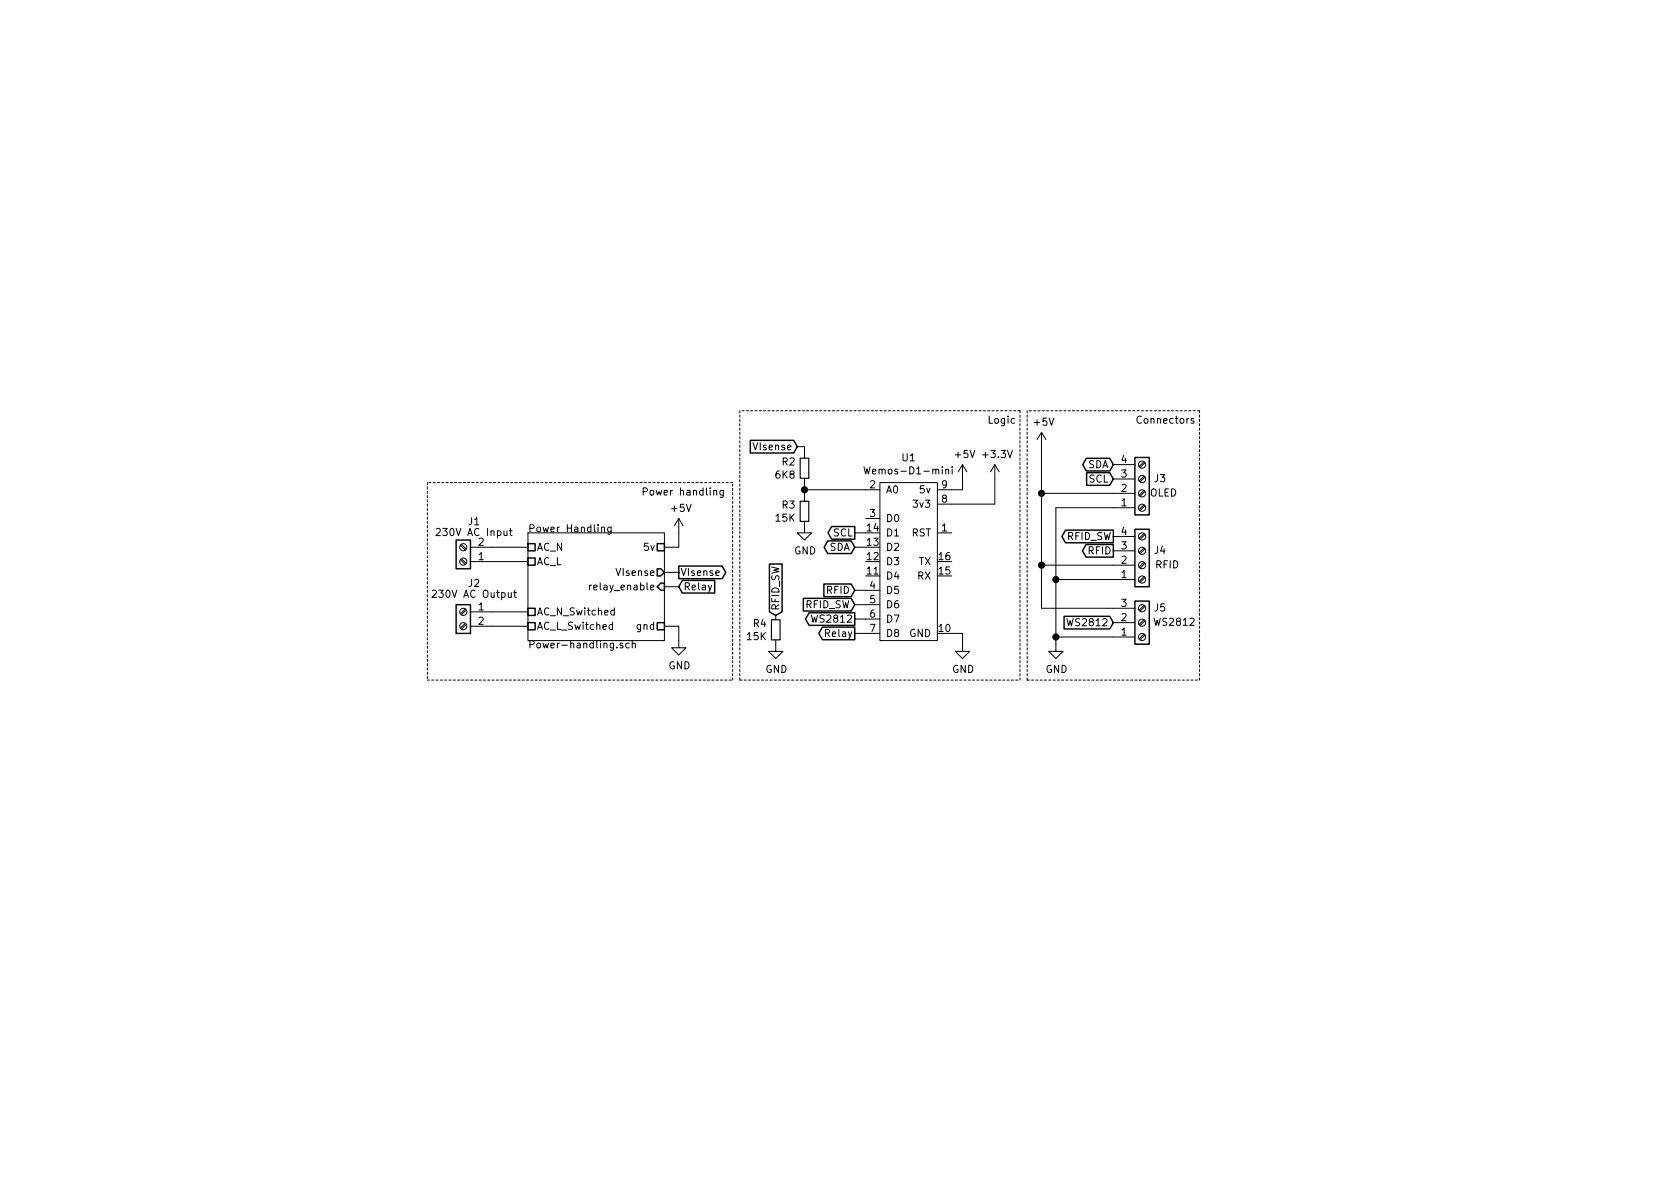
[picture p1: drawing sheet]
EESchema Schematic File Version 4
LIBS:power_monitor-cache
EELAYER 26 0
EELAYER END
$Descr A4 11693 8268
encoding utf-8
Sheet 1 2
Title ""
Date ""
Rev ""
Comp ""
Comment1 ""
Comment2 ""
Comment3 ""
Comment4 ""
$EndDescr
$Sheet
S 3675 3700 950  750 
U 5AC9BE52
F0 "Power Handling" 50
F1 "Power-handling.sch" 50
F2 "relay_enable" I R 4625 4075 50 
F3 "AC_N_Switched" U L 3675 4250 50 
F4 "AC_L_Switched" U L 3675 4350 50 
F5 "AC_N" U L 3675 3800 50 
F6 "AC_L" U L 3675 3900 50 
F7 "VIsense" O R 4625 3975 50 
F8 "5v" U R 4625 3800 50 
F9 "gnd" U R 4625 4350 50 
$EndSheet
Wire Wire Line
	3425 3800 3675 3800
Wire Wire Line
	3425 3900 3675 3900
Wire Wire Line
	3425 4250 3675 4250
Wire Wire Line
	3425 4350 3675 4350
$Comp
L power_monitor-rescue:Wemos-D1-mini-MCU_Module U1
U 1 1
P 6325 4100
F 0 "U1" H 6325 5025 50  0000 C CNN
F 1 "Wemos-D1-mini" H 6325 4934 50  0000 C CNN
F 2 "RF_Module:Wemos D1 Mini" H 6125 5050 50  0001 C CNN
F 3 "" H 6125 5050 50  0001 C CNN
	1    6325 4100
	-1   0    0    -1  
$EndComp
$Comp
L power:+5V #PWR0101
U 1 1
P 6700 3325
F 0 "#PWR0101" H 6700 3175 50  0001 C CNN
F 1 "+5V" H 6715 3498 50  0000 C CNN
F 2 "" H 6700 3325 50  0001 C CNN
F 3 "" H 6700 3325 50  0001 C CNN
	1    6700 3325
	1    0    0    -1  
$EndComp
Wire Wire Line
	6625 3400 6700 3400
Wire Wire Line
	6700 3400 6700 3325
$Comp
L power:GND #PWR0102
U 1 1
P 6700 4475
F 0 "#PWR0102" H 6700 4225 50  0001 C CNN
F 1 "GND" H 6705 4302 50  0000 C CNN
F 2 "" H 6700 4475 50  0001 C CNN
F 3 "" H 6700 4475 50  0001 C CNN
	1    6700 4475
	1    0    0    -1  
$EndComp
Wire Wire Line
	6625 4400 6700 4400
Wire Wire Line
	6700 4400 6700 4475
$Comp
L power_monitor-rescue:Screw_Terminal_01x02-Connector_Specialized J2
U 1 1
P 3225 4250
F 0 "J2" H 3150 4450 50  0000 C CNN
F 1 "230V AC Output" H 3150 4375 50  0000 C CNN
F 2 "Connector_Phoenix_MSTB:PhoenixContact_MSTBA_2,5_2-G_1x02_P5.00mm_Horizontal" H 3225 4250 50  0001 C CNN
F 3 "~" H 3225 4250 50  0001 C CNN
	1    3225 4250
	-1   0    0    -1  
$EndComp
$Comp
L power_monitor-rescue:Screw_Terminal_01x02-Connector_Specialized J1
U 1 1
P 3225 3900
F 0 "J1" H 3150 3625 50  0000 C CNN
F 1 "230V AC Input" H 3150 3700 50  0000 C CNN
F 2 "Connector_Phoenix_MSTB:PhoenixContact_MSTBA_2,5_2-G_1x02_P5.00mm_Horizontal" H 3225 3900 50  0001 C CNN
F 3 "~" H 3225 3900 50  0001 C CNN
	1    3225 3900
	-1   0    0    1   
$EndComp
$Comp
L Device:R_Small R2
U 1 1
P 5600 3250
F 0 "R2" H 5659 3296 50  0000 L CNN
F 1 "6K8" H 5659 3205 50  0000 L CNN
F 2 "Resistor_SMD:R_0603_1608Metric_Pad1.05x0.95mm_HandSolder" H 5600 3250 50  0001 C CNN
F 3 "~" H 5600 3250 50  0001 C CNN
	1    5600 3250
	-1   0    0    -1  
$EndComp
Wire Wire Line
	5600 3100 5600 3150
$Comp
L Device:R_Small R3
U 1 1
P 5600 3550
F 0 "R3" H 5659 3596 50  0000 L CNN
F 1 "15K" H 5659 3505 50  0000 L CNN
F 2 "Resistor_SMD:R_0603_1608Metric_Pad1.05x0.95mm_HandSolder" H 5600 3550 50  0001 C CNN
F 3 "~" H 5600 3550 50  0001 C CNN
	1    5600 3550
	-1   0    0    -1  
$EndComp
$Comp
L power:GND #PWR0109
U 1 1
P 5600 3650
F 0 "#PWR0109" H 5600 3400 50  0001 C CNN
F 1 "GND" H 5605 3477 50  0000 C CNN
F 2 "" H 5600 3650 50  0001 C CNN
F 3 "" H 5600 3650 50  0001 C CNN
	1    5600 3650
	1    0    0    -1  
$EndComp
Wire Wire Line
	6025 3700 5950 3700
Wire Wire Line
	5950 3800 6025 3800
$Comp
L power:+3.3V #PWR0104
U 1 1
P 6925 3325
F 0 "#PWR0104" H 6925 3175 50  0001 C CNN
F 1 "+3.3V" H 6940 3498 50  0000 C CNN
F 2 "" H 6925 3325 50  0001 C CNN
F 3 "" H 6925 3325 50  0001 C CNN
	1    6925 3325
	1    0    0    -1  
$EndComp
Wire Wire Line
	6625 3500 6925 3500
Wire Wire Line
	6925 3500 6925 3325
$Comp
L power_monitor-rescue:Screw_Terminal_01x04-Connector_Specialized J4
U 1 1
P 7950 3925
F 0 "J4" H 8075 3825 50  0000 C CNN
F 1 "RFID" H 8125 3925 50  0000 C CNN
F 2 "Connector_Phoenix_MC:PhoenixContact_MC_1,5_4-G-3.81_1x04_P3.81mm_Horizontal" H 7950 3925 50  0001 C CNN
F 3 "~" H 7950 3925 50  0001 C CNN
	1    7950 3925
	1    0    0    1   
$EndComp
$Comp
L power_monitor-rescue:Screw_Terminal_01x03-Connector_Specialized J5
U 1 1
P 7950 4325
F 0 "J5" H 8075 4225 50  0000 C CNN
F 1 "WS2812" H 8175 4325 50  0000 C CNN
F 2 "Connector_Phoenix_MC:PhoenixContact_MC_1,5_3-G-3.81_1x03_P3.81mm_Horizontal" H 7950 4325 50  0001 C CNN
F 3 "~" H 7950 4325 50  0001 C CNN
	1    7950 4325
	1    0    0    1   
$EndComp
$Comp
L power_monitor-rescue:Screw_Terminal_01x04-Connector_Specialized J3
U 1 1
P 7950 3425
F 0 "J3" H 8075 3325 50  0000 C CNN
F 1 "OLED" H 8100 3425 50  0000 C CNN
F 2 "Connector_Phoenix_MC:PhoenixContact_MC_1,5_4-G-3.81_1x04_P3.81mm_Horizontal" H 7950 3425 50  0001 C CNN
F 3 "~" H 7950 3425 50  0001 C CNN
	1    7950 3425
	1    0    0    1   
$EndComp
$Comp
L power:GND #PWR0106
U 1 1
P 7350 4475
F 0 "#PWR0106" H 7350 4225 50  0001 C CNN
F 1 "GND" H 7355 4302 50  0000 C CNN
F 2 "" H 7350 4475 50  0001 C CNN
F 3 "" H 7350 4475 50  0001 C CNN
	1    7350 4475
	1    0    0    -1  
$EndComp
Wire Wire Line
	7350 4475 7350 4425
Wire Wire Line
	7350 4425 7750 4425
Wire Wire Line
	7750 4225 7250 4225
$Comp
L power:+5V #PWR0107
U 1 1
P 7250 3100
F 0 "#PWR0107" H 7250 2950 50  0001 C CNN
F 1 "+5V" H 7265 3273 50  0000 C CNN
F 2 "" H 7250 3100 50  0001 C CNN
F 3 "" H 7250 3100 50  0001 C CNN
	1    7250 3100
	1    0    0    -1  
$EndComp
Wire Wire Line
	7250 3100 7250 3425
Connection ~ 7250 3425
Wire Wire Line
	7250 3425 7250 3925
Wire Wire Line
	7350 3525 7350 4025
Connection ~ 7350 4425
Wire Wire Line
	7350 3525 7750 3525
Wire Wire Line
	7250 3425 7750 3425
Wire Wire Line
	7750 4025 7350 4025
Connection ~ 7350 4025
Wire Wire Line
	7350 4025 7350 4425
Wire Wire Line
	7750 3925 7250 3925
Connection ~ 7250 3925
Wire Wire Line
	7250 3925 7250 4225
Wire Wire Line
	6025 4100 5950 4100
Wire Wire Line
	6025 4200 5950 4200
Wire Wire Line
	6025 4300 5950 4300
Text GLabel 5550 3100 0    50   Input ~ 0
VIsense
Wire Wire Line
	5550 3100 5600 3100
Wire Wire Line
	6025 4400 5950 4400
Text GLabel 5950 4400 0    50   Output ~ 0
Relay
Text GLabel 5950 4300 0    50   Output ~ 0
WS2812
Text GLabel 5950 4200 0    50   Input ~ 0
RFID_SW
Text GLabel 5950 4100 0    50   Input ~ 0
RFID
Text GLabel 5950 3700 0    50   Output ~ 0
SCL
Text GLabel 5950 3800 0    50   BiDi ~ 0
SDA
Text GLabel 7750 3325 0    50   Input ~ 0
SCL
Text GLabel 7750 3225 0    50   BiDi ~ 0
SDA
Text GLabel 7750 3725 0    50   Output ~ 0
RFID_SW
Text GLabel 7750 3825 0    50   Output ~ 0
RFID
Text GLabel 4725 3975 2    50   Output ~ 0
VIsense
Wire Wire Line
	4625 3975 4725 3975
Wire Wire Line
	4625 4075 4725 4075
Text GLabel 4725 4075 2    50   Input ~ 0
Relay
Text GLabel 7750 4325 0    50   Input ~ 0
WS2812
Wire Notes Line
	8350 4725 8350 2850
Wire Notes Line
	8350 2850 7150 2850
Wire Notes Line
	7150 2850 7150 4725
Wire Notes Line
	7150 4725 8350 4725
Wire Notes Line
	7100 4725 7100 2850
Wire Notes Line
	7100 2850 5150 2850
Wire Notes Line
	5150 2850 5150 4725
Wire Notes Line
	5150 4725 7100 4725
Text Notes 8325 2950 2    50   ~ 0
Connectors
Text Notes 7075 2950 2    50   ~ 0
Logic
$Comp
L power:GND #PWR0108
U 1 1
P 4725 4450
F 0 "#PWR0108" H 4725 4200 50  0001 C CNN
F 1 "GND" H 4730 4277 50  0000 C CNN
F 2 "" H 4725 4450 50  0001 C CNN
F 3 "" H 4725 4450 50  0001 C CNN
	1    4725 4450
	1    0    0    -1  
$EndComp
$Comp
L power:+5V #PWR0110
U 1 1
P 4725 3700
F 0 "#PWR0110" H 4725 3550 50  0001 C CNN
F 1 "+5V" H 4740 3873 50  0000 C CNN
F 2 "" H 4725 3700 50  0001 C CNN
F 3 "" H 4725 3700 50  0001 C CNN
	1    4725 3700
	1    0    0    -1  
$EndComp
Wire Wire Line
	4725 4450 4725 4350
Wire Wire Line
	4725 4350 4625 4350
Wire Wire Line
	4725 3700 4725 3800
Wire Wire Line
	4725 3800 4625 3800
Wire Notes Line
	5100 4725 5100 3350
Wire Notes Line
	5100 3350 2975 3350
Wire Notes Line
	2975 3350 2975 4725
Wire Notes Line
	2975 4725 5100 4725
Text Notes 5050 3450 2    50   ~ 0
Power handling
Wire Wire Line
	5600 3350 5600 3400
Wire Wire Line
	6025 3400 5600 3400
Connection ~ 5600 3400
Wire Wire Line
	5600 3400 5600 3450
$Comp
L Device:R_Small R4
U 1 1
P 5400 4375
F 0 "R4" H 5459 4421 50  0000 L CNN
F 1 "15K" H 5459 4330 50  0000 L CNN
F 2 "Resistor_SMD:R_0603_1608Metric_Pad1.05x0.95mm_HandSolder" H 5400 4375 50  0001 C CNN
F 3 "~" H 5400 4375 50  0001 C CNN
	1    5400 4375
	-1   0    0    -1  
$EndComp
$Comp
L power:GND #PWR0111
U 1 1
P 5400 4475
F 0 "#PWR0111" H 5400 4225 50  0001 C CNN
F 1 "GND" H 5405 4302 50  0000 C CNN
F 2 "" H 5400 4475 50  0001 C CNN
F 3 "" H 5400 4475 50  0001 C CNN
	1    5400 4475
	1    0    0    -1  
$EndComp
Text GLabel 5400 4275 1    50   Input ~ 0
RFID_SW
$EndSCHEMATC
